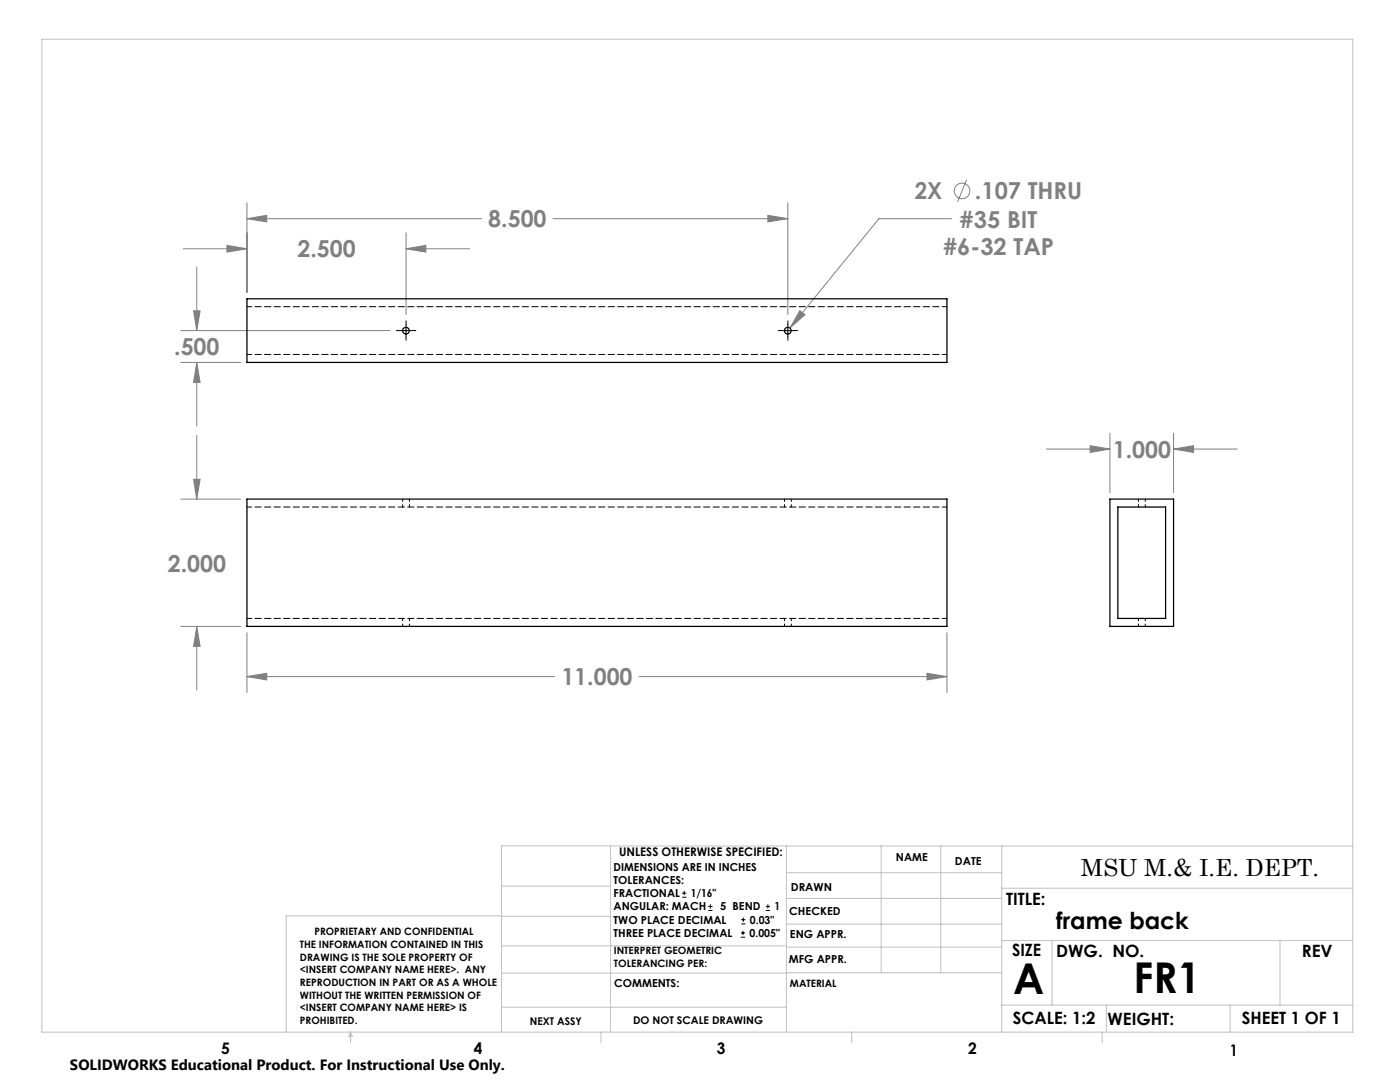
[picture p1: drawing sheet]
<svg xmlns="http://www.w3.org/2000/svg" width="279mm" height="216mm" viewBox="0 0 279 216" stroke-linecap="round" stroke-linejoin="round" font-family="sans-serif">
<g fill="none" stroke="#808080" stroke-width=".2">
<path d="M192.9 35.9l-1.8 4.4M36.6 49.6h12.7M39.3 53.3v12.7M45.3 49l4 .6-4 .7zM49.3 43.6l3.9-.6v1.3zM49.3 40.5v17.8M49.3 43.6h46.8M81 49.6l4-.6v1.3zM81 46.5v16.3M81 49.6h12.7M110.3 43.6h46.9M153.2 43l4 .6-4 .7z"/>
<path d="M157.2 40.5v22.3M189.9 43.6h-14.5l-17.7 21.8M36.1 66h41.7M36.1 72.3h11.9M38.6 62h1.3l-.6 4zM39.3 72.3l.6 4h-1.3zM39.3 72.3v12.7M159.6 62l1.1 .8-3 2.6zM36.1 99.6h11.9M38.6 95.6h1.3l-.6 4zM39.3 86.9v12.7M208.8 89.6h12.7"/>
<path d="M217.6 88.9l3.9 .7-3.9 .7zM221.5 86.4v11.9M234.2 89.6l4-.7v1.4zM234.2 86.4v11.9M234.2 89.6h12.7M36.1 125h11.9M39.3 125l.6 4h-1.3zM39.3 125v12.7M49.3 135l3.9-.7v1.4zM49.3 126.3v11.9M49.3 135h61.4M127.5 135h61.5"/>
<path d="M185 134.3l4 .7-4 .7zM189 126.3v11.9"/>
<circle cx="192" cy="38.1" r="1.55"/>
</g>
<g fill="none" stroke="#000" stroke-width=".2">
<path d="M79.8 66h2.5M81 64.7v2.5M156 66h2.5M157.2 64.7v2.5M136.1 179h.9M136.1 178.2h.9M136.6 177.8v.8M141.4 181.7h.8M141.4 180.9h.8M141.8 180.4v.9M147.8 187h.9M147.8 186.2h.9"/>
<path d="M147.9 184.4h.9M147.9 183.5h.9M148.3 185.7v.9M148.3 183.1v.8M152.8 181.7h.9M152.8 180.9h.9M153.2 180.4v.9"/>
</g>
<path d="M79.8 66h-.7M81 64.7v-.7M81 67.2v.7M82.3 66h.7M156 66h-.7M157.2 64.7v-.7M157.2 67.2v.7M158.5 66h.7" fill="none" stroke="#000" stroke-width=".2" stroke-dasharray="15.2 1.3 1.3 1.3"/>
<g fill="none" stroke="#c0c0c0" stroke-width=".2">
<path d="M8.4 7.8h261.6v198.2h-261.6zM100.1 176.8h21.7M121.8 168.8v37.2M157 168.8v37.2M157 179.3h42.9M157 174.1h42.9M175.9 168.8v25.3M187.7 168.8v25.3M199.9 177.2h70.1M199.9 168.8v37.2M270 168.8h-169.9v37.2M100.1 194.2h56.9"/>
<path d="M100.1 188.7h56.9M100.1 182.8h21.7M100.1 182.7h-43v23.3M157 194.1h42.9M157 184.4h42.9M157 189h42.9M199.9 187.7h70.1M210 187.7v12.9M255.4 187.7v12.9M70 206v2.1M70 206l.3 .8h-.7zM100.1 201h56.9"/>
<path d="M119.9 206v2.1M170 206v2.1M199.9 200.6h70.1M220 206v2.1M220.8 200.6v5.4M245.5 200.6v5.4"/>
</g>
<path d="M39.3 125l.6 4h-1.3zM38.6 95.6h1.3l-.6 4zM49.3 135l3.9-.7v1.4zM185 134.3l4 .7-4 .7zM217.6 88.9l3.9 .7-3.9 .7zM234.2 89.6l4-.7v1.4zM38.6 62h1.3l-.6 4zM39.3 72.3l.6 4h-1.3zM45.3 49l4 .6-4 .7zM81 49.6l4-.6v1.3zM49.3 43.6l3.9-.6v1.3zM153.2 43l4 .6-4 .7zM159.6 62l-1.9 3.4 3-2.6z" fill="#808080"/>
<g fill="none" stroke="#000" stroke-width=".25">
<path d="M49.3 59.6h139.7v12.7h-139.7zM49.3 99.6h139.7v25.4h-139.7zM221.5 99.6h12.7v25.4h-12.7zM223.1 101.2h9.5v22.2h-9.5z"/>
<circle cx="81" cy="66" r=".67"/>
<circle cx="157.2" cy="66" r=".67"/>
</g>
<path d="M49.3 61.2h139.7M49.3 70.7h139.7M49.3 101.2h139.7M49.3 123.4h139.7" fill="none" stroke="#000" stroke-width=".2" stroke-dasharray="1.3 .6" stroke-dashoffset=".3"/>
<path d="M80.4 99.6v1.6M156.6 99.6v1.6M227.2 99.6v1.6M81.7 101.2v-1.6M157.9 101.2v-1.6M228.6 101.2v-1.6M80.4 123.4v1.6M81.7 125v-1.6M156.6 123.4v1.6M157.9 125v-1.6M227.2 123.4v1.6M228.6 125v-1.6" fill="none" stroke="#000" stroke-width=".2" stroke-dasharray="1.3 .6" stroke-dashoffset=".8"/>
<g font-size="8.5">
<text x="202.2" y="198.3">A</text>
<text x="226.2" y="198.1">FR1</text>
</g>
<g font-size="4.7" fill="#808080">
<text x="182.6" y="39.8">2X</text>
<text x="194.6" y="39.8">.107 THRU</text>
<text x="97.5" y="45.4">8.500</text>
<text x="191.5" y="45.4">#35 BIT</text>
<text x="59.4" y="51.4">2.500</text>
<text x="188.2" y="51">#6-32 TAP</text>
<text x="34.8" y="70.9">.500</text>
<text x="222.1" y="91.3">1.000</text>
<text x="33.5" y="114">2.000</text>
<text x="112" y="136.7">11.000</text>
</g>
<g font-size="4.7">
<text x="215.7" y="174.7">MSU M.&amp; I.E. DEPT.</text>
<text x="210.8" y="185.4">frame back</text>
</g>
<g font-size="3.4">
<text x="200.8" y="180.5">TITLE:</text>
<text x="202" y="190.8">SIZE</text>
<text x="210.8" y="190.9">DWG. NO.</text>
<text x="259.8" y="191">REV</text>
<text x="202.1" y="204.4">SCALE: 1:2</text>
<text x="221" y="204.5">WEIGHT:</text>
<text x="247.8" y="204.4">SHEET 1 OF 1</text>
</g>
<g font-size="3.2">
<text x="44.2" y="210.4">5</text>
<text x="94.6" y="210.3">4</text>
<text x="143.1" y="210.4">3</text>
<text x="193.2" y="210.3">2</text>
<text x="245.4" y="210.6">1</text>
</g>
<text font-size="3" x="14" y="213.5">SOLIDWORKS Educational Product. For Instructional Use Only.</text>
<text font-size="2.4" x="123.6" y="170.8">UNLESS OTHERWISE SPECIFIED:</text>
<g font-size="2.2">
<text x="122.5" y="173.7">DIMENSIONS ARE IN INCHES</text>
<text x="178.8" y="171.8">NAME</text>
<text x="190.6" y="172.5">DATE</text>
<text x="122.5" y="176.4">TOLERANCES:</text>
<text x="122.5" y="179">FRACTIONAL</text>
<text x="137.9" y="179">1/16&quot;</text>
<text x="157.8" y="177.8">DRAWN</text>
<text x="122.5" y="184.3">TWO PLACE DECIMAL</text>
<text x="122.5" y="181.7">ANGULAR: MACH</text>
<text x="143.7" y="181.7">5 BEND</text>
<text x="149.7" y="184.3">0.03&quot;</text>
<text x="154.5" y="181.7">1</text>
<text x="157.5" y="182.5">CHECKED</text>
<text x="122.5" y="187">THREE PLACE DECIMAL</text>
<text x="149.6" y="187">0.005&quot;</text>
<text x="157.6" y="187.2">ENG APPR.</text>
<text x="122.6" y="197">COMMENTS:</text>
<text x="157.4" y="192.2">MFG APPR.</text>
</g>
<g font-size="2.1">
<text x="105.8" y="204.5">NEXT ASSY</text>
<text x="126.3" y="204.3">DO NOT SCALE DRAWING</text>
</g>
<g font-size="2">
<text x="59.8" y="189.2">THE INFORMATION CONTAINED IN THIS</text>
<text x="59.8" y="191.7">DRAWING IS THE SOLE PROPERTY OF</text>
<text x="62.8" y="186.5">PROPRIETARY AND CONFIDENTIAL</text>
<text x="122.5" y="190.4">INTERPRET GEOMETRIC</text>
<text x="59.8" y="194.2">&lt;INSERT COMPANY NAME HERE&gt;. ANY</text>
<text x="59.8" y="196.8">REPRODUCTION IN PART OR AS A WHOLE</text>
<text x="122.5" y="192.9">TOLERANCING PER:</text>
<text x="157.7" y="197">MATERIAL</text>
<text x="59.8" y="199.3">WITHOUT THE WRITTEN PERMISSION OF</text>
<text x="59.8" y="201.8">&lt;INSERT COMPANY NAME HERE&gt; IS</text>
<text x="59.8" y="204.3">PROHIBITED.</text>
</g>
</svg>
